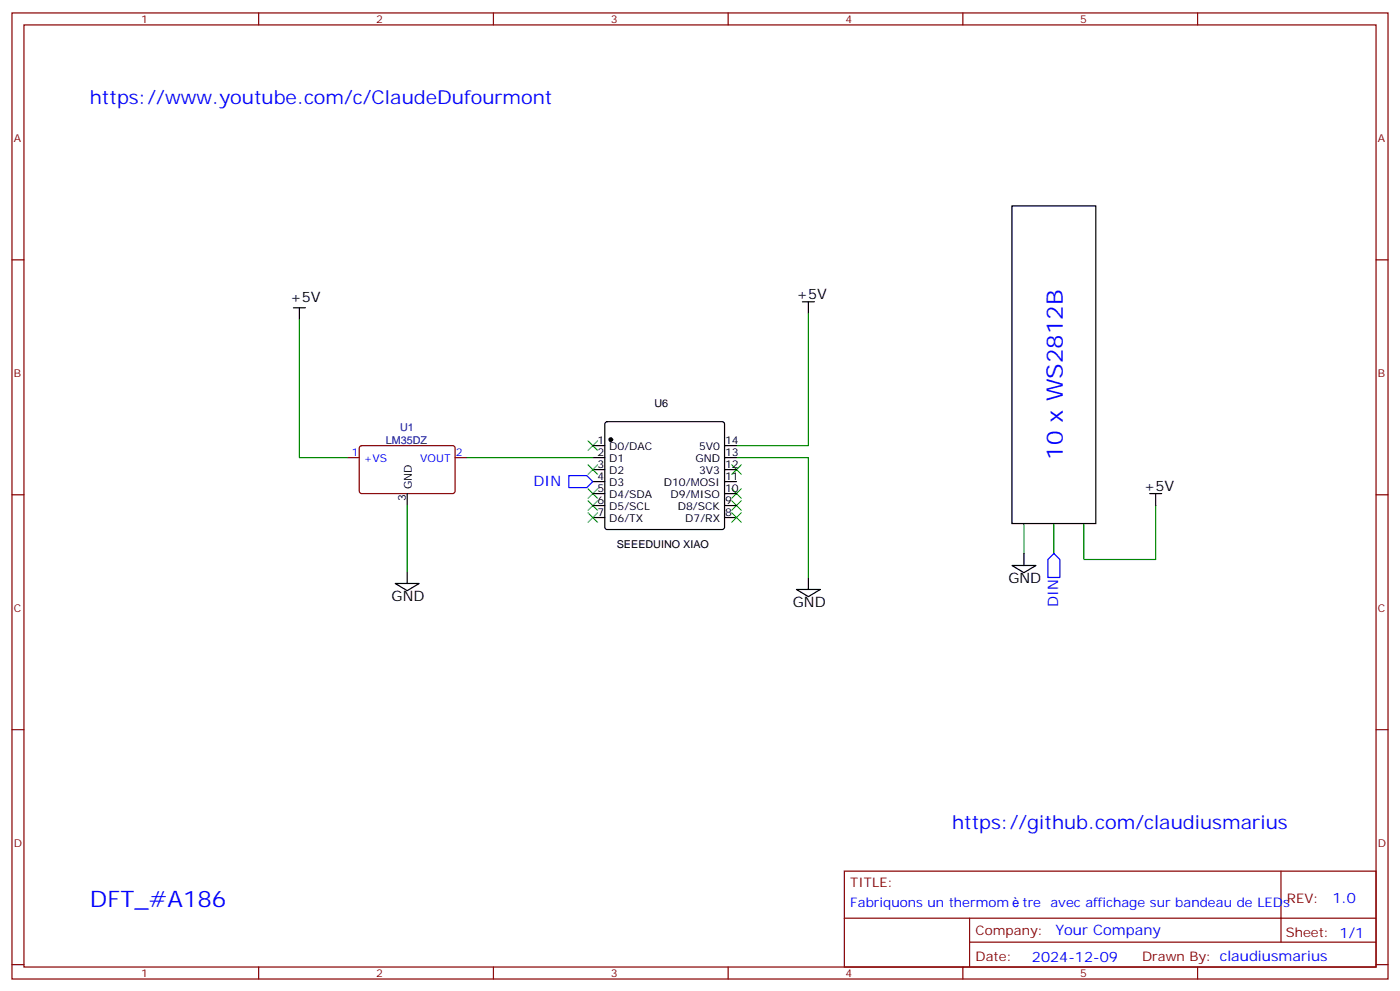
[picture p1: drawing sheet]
<svg xmlns="http://www.w3.org/2000/svg" width="412mm" height="292mm" viewBox="0 0 412 292" stroke-linecap="round" stroke-linejoin="round" font-family="sans-serif">
<g fill="none" stroke="#870000" stroke-width=".35">
<path d="M3.5 3.8h405.4v284.3h-405.4zM7.1 7.3h398.2v277.3h-398.2zM76.2 3.8v3.5M145.3 3.8v3.5M214.5 3.8v3.5M283.6 3.8v3.5M352.8 3.8v3.5M3.5 76.5h3.6M405.3 76.5h3.6M102.3 134.7h3.5M106.1 131.4l.4-.2h27.1l.5 .7-.1 12.9-.7 .5-27-.1-.5-.6v-12.7zM134.1 134.7h3.5"/>
<path d="M3.5 145.6h3.6M405.3 145.6h3.6M3.5 214.8h3.6M405.3 214.8h3.6M248.7 256.4h156.6v28.2h-156.6zM377.3 256.4v20.9M248.7 270.2h156.5M285.6 277.3h119.6M285.6 270.2v14.2M3.5 283.9h3.6M76.2 284.6v3.5M145.3 284.6v3.5"/>
<path d="M214.5 284.6v3.5M283.6 284.6v3.5M352.8 284.6v3.5M405.3 283.9h3.6"/>
</g>
<g fill="none" stroke="#3c3" stroke-width=".35">
<path d="M173.2 129.8l2.8 2.8M173.2 136.8l2.8 2.8M176 129.8l-2.8 2.8M176 136.8l-2.8 2.8M215.5 136.8l2.9 2.8M218.4 136.8l-2.9 2.8M173.2 143.9l2.8 2.8M173.2 147.4l2.8 2.8M173.2 150.9l2.8 2.8M176 143.9l-2.8 2.8M176 147.4l-2.8 2.8M176 150.9l-2.8 2.8"/>
<path d="M215.5 147.4l2.9 2.8M215.5 143.9l2.9 2.8M215.5 150.9l2.9 2.8M218.4 147.4l-2.9 2.8M218.4 143.9l-2.9 2.8M218.4 150.9l-2.9 2.8"/>
</g>
<g fill="none" stroke="#000" stroke-width=".35">
<path d="M298.1 60.6h24.7v93.5h-24.7zM86.4 90.6h3.6M88.2 90.6v3.5M236.4 88.8h3.5M238.1 88.8v3.6M174.6 131.2h3.6M174.6 134.7h3.6M174.6 138.2h3.6M178.4 124.3l.5-.2h33.8l.5 .2 .2 .5v30.4l-.2 .5-.5 .2h-33.8l-.5-.3-.2-.4v-30.4zM213.4 131.2h3.6M213.4 134.7h3.6M213.4 138.2h3.6"/>
<path d="M119.9 145.3v3.5M174.6 141.7h3.6M174.6 145.3h3.6M174.6 148.8h3.6M174.6 152.3h3.6M213.4 141.7h3.6M213.4 145.3h3.6M213.4 148.8h3.6M213.4 152.3h3.6M338.7 145.3h3.5M340.4 145.3v3.5M116.4 171.7h7.1l-3.6 2.1z"/>
<path d="M119.9 168.2v3.5M234.6 173.5h7.1l-3.6 2.1zM238.1 170v3.5M298.1 166.4h7.1l-3.6 2.2zM301.6 162.9v3.5"/>
</g>
<path d="M88.2 94.1v40.6h14.1M238.1 92.4v38.8h-21.1M137.6 134.7h37M217 134.7h21.1v35.3M119.9 148.8v19.4M301.6 154.1v8.8M310.4 154.1v8.8M340.4 148.8v15.9h-21.1v-10.6" fill="none" stroke="#008700" stroke-width=".35"/>
<circle cx="179.9" cy="129.4" r=".53" fill="#000" stroke="#000" stroke-width=".35"/>
<path d="M167.6 140h5.3l1.7 1.7-1.7 1.8h-5.3zM310.4 162.9l1.8 1.8v5.3h-3.5v-5.3z" fill="none" stroke="#00f" stroke-width=".35"/>
<g font-size="6.7" fill="#00f">
<text x="313.1" y="135.3" transform="rotate(-90 313.1 135.3)">10 x WS2812B</text>
<text x="26.5" y="267">DFT_#A186</text>
</g>
<g font-size="5.6" fill="#00f">
<text x="26.5" y="30.6">https://www.youtube.com/c/ClaudeDufourmont</text>
<text x="280.5" y="244.1">https://github.com/claudiusmarius</text>
</g>
<g font-size="4.2">
<text x="85.4" y="88.8">+5V</text>
<text x="234.6" y="88.1">+5V</text>
<text x="336.9" y="144.6">+5V</text>
<text x="297" y="171.7">GND</text>
<text x="115.4" y="177">GND</text>
<text x="233.5" y="178.8">GND</text>
</g>
<g font-size="4.2" fill="#00f">
<text x="157.1" y="143">DIN</text>
<text x="311.7" y="178.7" transform="rotate(-90 311.7 178.7)">DIN</text>
<text x="392.5" y="265.7">1.0</text>
<text x="310.9" y="275.2">Your Company</text>
<text x="304" y="283">2024-12-09</text>
</g>
<g font-size="3.9" fill="#800">
<text x="250.5" y="261">TITLE:</text>
<text x="379.1" y="265.7">REV:</text>
<text x="287.4" y="275.2">Company:</text>
<text x="378.7" y="275.8">Sheet: 1/1</text>
<text x="287.4" y="282.9">Date:</text>
<text x="336.4" y="282.9">Drawn By: claudiusmarius</text>
</g>
<g font-size="3.9" fill="#00f">
<text x="250.5" y="267">Fabriquons un thermom</text>
<text x="301.2" y="267">tre</text>
<text x="309.4" y="267">avec affichage sur bandeau de LEDs</text>
</g>
<g font-size="3.2" fill="#800">
<text x="41.6" y="6.8">1</text>
<text x="110.8" y="6.8">2</text>
<text x="179.9" y="6.8">3</text>
<text x="249.1" y="6.8">4</text>
<text x="318.2" y="6.8">5</text>
<text x="4.1" y="41.9">A</text>
<text x="405.9" y="41.9">A</text>
<text x="4.1" y="111.1">B</text>
<text x="405.9" y="111.1">B</text>
<text x="4.1" y="180.2">C</text>
<text x="405.9" y="180.2">C</text>
<text x="4.1" y="249.3">D</text>
<text x="405.9" y="249.3">D</text>
<text x="41.6" y="287.6">1</text>
<text x="110.8" y="287.6">2</text>
<text x="179.9" y="287.6">3</text>
<text x="249.1" y="287.6">4</text>
<text x="318.2" y="287.6">5</text>
</g>
<g font-size="3.2">
<text x="192.8" y="119.8">U6</text>
<text x="176" y="130.8">1</text>
<text x="213.6" y="130.8">14</text>
<text x="176" y="134.3">2</text>
<text x="176" y="137.9">3</text>
<text x="179.5" y="132.6">D0/DAC</text>
<text x="179.5" y="136.1">D1</text>
<text x="204.8" y="136.1">GND</text>
<text x="205.9" y="132.6">5V0</text>
<text x="213.6" y="137.9">12</text>
<text x="213.6" y="134.3">13</text>
<text x="121.4" y="144" transform="rotate(-90 121.4 144)">GND</text>
<text x="176" y="141.4">4</text>
<text x="179.5" y="139.6">D2</text>
<text x="179.5" y="143.2">D3</text>
<text x="195.5" y="143.2">D10/MOSI</text>
<text x="205.9" y="139.6">3V3</text>
<text x="213.6" y="141.4">11</text>
<text x="119.6" y="147.5" transform="rotate(-90 119.6 147.5)">3</text>
<text x="176" y="144.9">5</text>
<text x="176" y="148.4">6</text>
<text x="179.5" y="146.7">D4/SDA</text>
<text x="197.5" y="146.7">D9/MISO</text>
<text x="213.6" y="148.4">9</text>
<text x="213.6" y="144.9">10</text>
<text x="176" y="152">7</text>
<text x="179.5" y="150.2">D5/SCL</text>
<text x="179.5" y="153.7">D6/TX</text>
<text x="199.6" y="150.2">D8/SCK</text>
<text x="201.8" y="153.7">D7/RX</text>
<text x="213.6" y="152">8</text>
<text x="181.7" y="161.1">SEEEDUINO XIAO</text>
</g>
<g font-size="3.2" fill="#000080">
<text x="113.6" y="130.6">LM35DZ</text>
<text x="117.8" y="126.7">U1</text>
</g>
<g font-size="3.2" fill="#00f">
<text x="103.6" y="134.3">1</text>
<text x="107.1" y="136.1">+VS</text>
<text x="123.8" y="136.1">VOUT</text>
<text x="134.2" y="134.3">2</text>
</g>
</svg>
